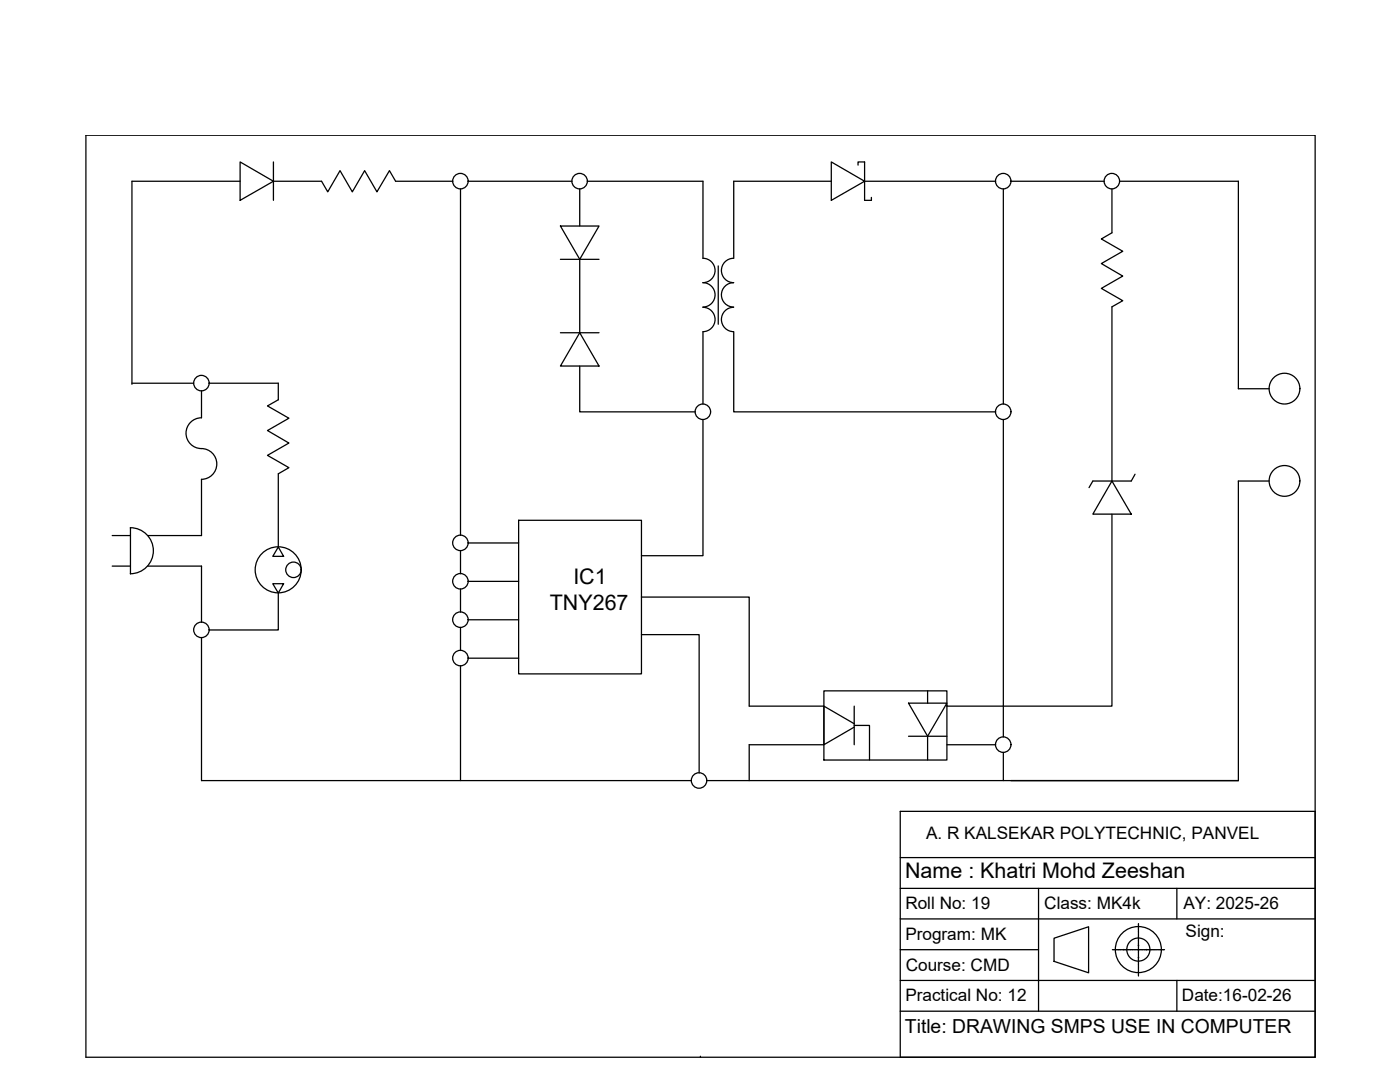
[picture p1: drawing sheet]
<svg xmlns="http://www.w3.org/2000/svg" width="279mm" height="216mm" viewBox="0 0 279 216" stroke-linecap="round" stroke-linejoin="round" font-family="sans-serif">
<!-- layer: 0 -->
<g fill="none" stroke="#000" stroke-width=".25">
<path d="M17.1 27h245.4v184h-245.4zM47.9 32.3l6.7 3.9-6.7 3.8zM47.9 36.2h-21.6v40.5M54.6 36.2h9.6l1.2 2.1 2.5-4.2 2.4 4.2 2.5-4.2 2.4 4.2 2.5-4.2 1.3 2.1h11.4M54.6 32.3v7.7M91.9 37.7v69.1M93.4 36.2h20.8M115.7 37.7v7.4M117.2 36.2h23.1v15.3M165.9 32.3l6.7 3.9-6.7 3.8zM165.9 36.2h-19.5v15.3M171.2 32.9v-.6h1.4v7.7h1.3v-.6"/>
<path d="M172.6 36.2h26.1M200.2 37.7v42.9M201.8 36.2h18.6M221.9 37.7v8.8l-2.1 1.2 4.3 2.4-4.3 2.5 4.3 2.5-4.3 2.4 4.3 2.5-2.2 1.2v34.8M223.4 36.2h23.7v41.4h6.2M111.8 45.1h7.7l-3.8 6.6zM111.8 51.7h7.7M115.7 51.7v14.7M140.3 51.5a2.43 2.43 0 0 1 2.4 2.5 2.43 2.43 0 0 1-2.4 2.4 2.43 2.43 0 0 1 2.4 2.4 2.43 2.43 0 0 1-2.4 2.5M143.3 53.1v11.6M146.4 51.5a2.43 2.43 0 0 0-2.4 2.5 2.43 2.43 0 0 0 2.4 2.4 2.43 2.43 0 0 0-2.4 2.4 2.43 2.43 0 0 0 2.4 2.5M26.3 76.5h12.4"/>
<path d="M40.2 78v5.4a3.1 3.1 0 0 0-3.1 3 3.1 3.1 0 0 0 3.1 3.1 3.1 3.1 0 0 1 3.1 3.1 3.1 3.1 0 0 1-3.1 3v11.3h-10.7M41.7 76.5h13.8v3.3l-2.1 1.2 4.3 2.5-4.3 2.4 4.3 2.5-4.3 2.5 4.3 2.4-2.2 1.2v14.6M111.8 66.4h7.7M115.7 73v9.2h23.1M115.7 66.4l3.8 6.6h-7.7zM140.3 61.3a2.43 2.43 0 0 1 2.4 2.4 2.43 2.43 0 0 1-2.4 2.5M140.3 66.2v14.4M146.4 61.3a2.43 2.43 0 0 0-2.4 2.4 2.43 2.43 0 0 0 2.4 2.5M146.4 66.2v16h52.3M140.3 83.7v27.2h-12.3M200.2 83.7v63.3M221.9 96l3.9 6.6h-7.7z"/>
<path d="M226.5 94.6l-.7 1.4h-7.7l-.8 1.3M253.3 96h-6.2v59.8M22.4 113h3.6M22.4 106.9h3.6M26 105.3a4.6 4.6 0 0 1 4.6 4.6 4.6 4.6 0 0 1-4.6 4.6M26 105.3v9.2M29.5 113h10.7v11.2M54.4 116.5h2.2l-1.1 1.8zM55.5 118.3v7.4h-13.8M55.5 109.1l1.1 1.9h-2.2zM91.9 109.9v4.6M91.9 117.5v4.6"/>
<path d="M93.4 108.3h10.1M93.4 116h10.1M103.5 103.8h24.5v30.7h-24.5zM128 119.1h21.5v21.8h14.9M221.9 102.6v38.3h-32.9M40.2 127.2v28.6h97.8M91.9 125.2v4.6M91.9 132.9v22.9M93.4 123.7h10.1M93.4 131.3h10.1M128 126.6h11.5v27.6M164.4 137.9h24.6v13.8h-24.6z"/>
<path d="M185.1 137.9v2.4M141.1 155.8h106h-45.3M164.4 148.6h-14.9v7.2M170.5 144.4l-6.1-3.5v7.7l6.1-3.5M170.5 144.8h3v6.9M170.5 140.9v7.7M181.3 140.3h7.7l-3.9 6.6zM181.3 146.9h7.7M185.1 146.9v4.8M189 140.9h.1M189 148.6h9.7M200.2 150.1v5.7"/>
<path d="M179.7 161.9h82.8v49.1h-82.8zM179.7 171.1h82.8M179.7 177.3h82.8M207.3 177.3v24.5M234.9 177.3v6.1M179.7 195.6h82.8M179.7 189.5h27.6M179.7 183.4h82.8M210.4 187.2l6.9-2.3v9.2l-6.9-2.3zM222 189.5h.2M222.2 189.5h1.4M223.6 189.5h.3"/>
<path d="M224 189.5h.2M224.3 189.5h1.7M226.1 189.5h.3M226.4 189.5h.3M226.7 189.5h2M227.2 185.9v.3M227.2 186.6v.3M227.2 189v.3M227.2 190.4v.3M227.2 192.8v.3M227.2 193.5v.3M227.2 184.3v1.6"/>
<path d="M227.2 186.3v.2M227.2 186.9v1.7M227.2 188.7v.2M227.2 189.3v1.1M227.2 190.8v.2M227.2 191.1v1.7M227.2 193.2v.2M227.2 193.8v.9M228.8 189.5h1.7M230.5 189.5h.3M230.9 189.5h.2M231.2 189.5h1.2"/>
<path d="M234.9 195.6v6.2M139.8 211h.1M179.7 201.8h82.8"/>
<circle cx="91.9" cy="36.1" r="1.55"/>
<circle cx="115.7" cy="36.1" r="1.55"/>
<circle cx="200.2" cy="36.1" r="1.55"/>
<circle cx="221.9" cy="36.1" r="1.55"/>
<circle cx="40.2" cy="76.4" r="1.55"/>
<circle cx="256.3" cy="77.5" r="3.1"/>
<circle cx="140.3" cy="82.2" r="1.55"/>
<circle cx="200.2" cy="82.2" r="1.55"/>
<circle cx="256.3" cy="96" r="3.1"/>
<circle cx="55.5" cy="113.7" r="4.6"/>
<circle cx="58.6" cy="113.7" r="1.55"/>
<circle cx="91.9" cy="108.3" r="1.55"/>
<circle cx="91.9" cy="116" r="1.55"/>
<circle cx="40.2" cy="125.7" r="1.55"/>
<circle cx="91.9" cy="123.6" r="1.55"/>
<circle cx="91.9" cy="131.3" r="1.55"/>
<circle cx="139.5" cy="155.7" r="1.55"/>
<circle cx="200.2" cy="148.6" r="1.55"/>
<circle cx="227.2" cy="189.5" r="4.6"/>
<circle cx="227.2" cy="189.5" r="2.31"/>
</g>
<g fill="#000" stroke="#000" stroke-width=".2">
<path d="M224.2 189.5h.2zM227.1 188.7h.2zM228.7 189.5h.2z"/>
<circle cx="227.2" cy="191.1" r=".07"/>
</g>
<g font-size="4.3">
<text x="114.4" y="116.5">IC1</text>
<text x="109.7" y="121.6">TNY267</text>
<text x="180.6" y="175.3">Name : Khatri Mohd Zeeshan</text>
</g>
<text font-size="3.9" x="180.6" y="206.1">Title: DRAWING SMPS USE IN COMPUTER</text>
<g font-size="3.4">
<text x="184.8" y="167.4">A. R KALSEKAR POLYTECHNIC, PANVEL</text>
<text x="180.7" y="181.4">Roll No: 19</text>
<text x="208.4" y="181.5">Class: MK4k</text>
<text x="236.2" y="181.4">AY: 2025-26</text>
<text x="180.7" y="187.6">Program: MK</text>
<text x="236.6" y="187">Sign:</text>
<text x="180.8" y="193.7">Course: CMD</text>
<text x="180.7" y="199.8">Practical No: 12</text>
<text x="235.9" y="199.8">Date:16-02-26</text>
</g>
</svg>
